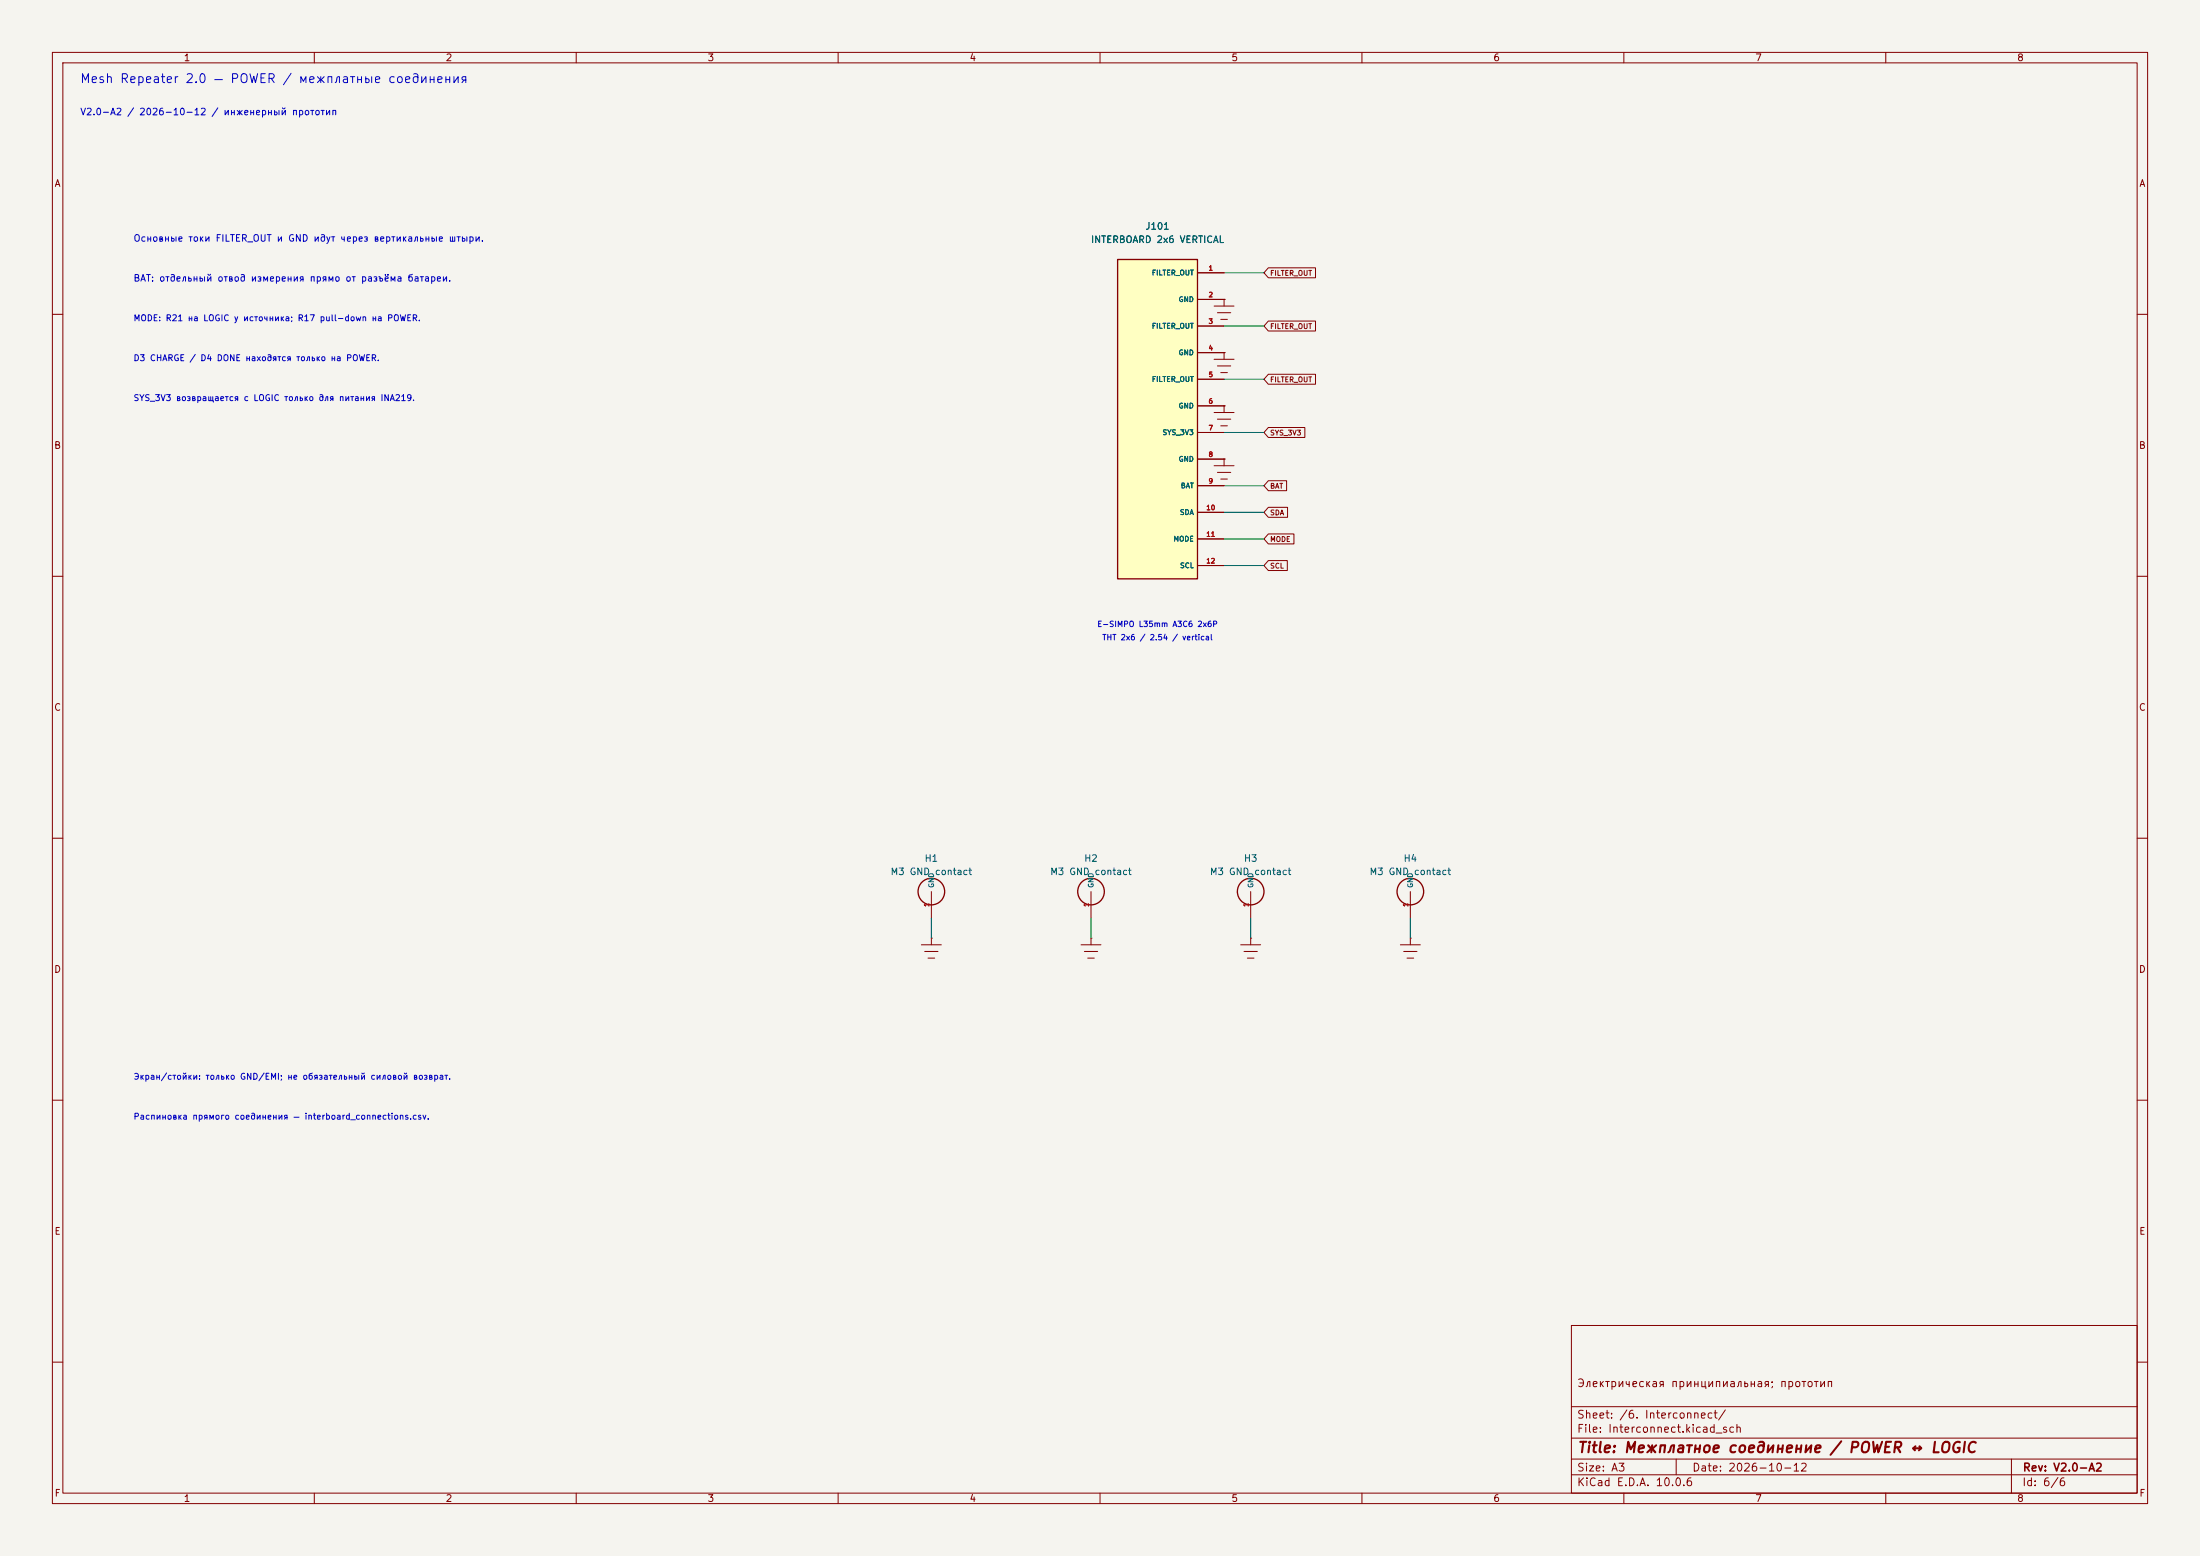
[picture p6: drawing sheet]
<svg xmlns="http://www.w3.org/2000/svg" width="420mm" height="297mm" viewBox="0 0 420 297" stroke-linecap="round" stroke-linejoin="round" font-family="sans-serif">
<path d="M0 0h420v297h-420z" fill="#f5f4ef" stroke="#f5f4ef" stroke-width=".19"/>
<g fill="none" stroke="#840000" stroke-width=".19">
<path d="M10 10h400v277h-400zM12 12h396v273h-396zM60 10v2M110 10v2M160 10v2M210 10v2M260 10v2M310 10v2M360 10v2M10 60h2M231.8 78.7h3.8M233.7 77.5h.1"/>
<path d="M233.7 77.5v1.2M408 60h2M232.4 80h2.5M233 81.3h1.3M10 110h2M408 110h2M10 160h2M408 160h2M177.8 179.1h.1M177.8 170.2v5.1M177.8 179.1v1.2M208.3 179.1h.1"/>
<path d="M208.3 170.2v5.1M208.3 179.1v1.2M238.8 179.1h.1M238.8 170.2v5.1M238.8 179.1v1.2M269.2 179.1h.1M269.2 170.2v5.1M269.2 179.1v1.2M175.9 180.3h3.8M176.5 181.6h2.6M177.2 182.9h1.2M206.4 180.3h3.8"/>
<path d="M207 181.6h2.5M207.6 182.9h1.3M236.9 180.3h3.8M237.5 181.6h2.5M238.1 182.9h1.3M267.3 180.3h3.8M268 181.6h2.5M268.6 182.9h1.3M10 210h2M408 210h2M300 253h108v32h-108zM10 260h2"/>
<path d="M300 278.5h108M300 274.5h108M300 268.5h108M320 278.5v3M384 278.5v6.5M408 260h2M60 285v2M110 285v2M160 285v2M210 285v2M260 285v2M300 281.5h108"/>
<path d="M310 285v2M360 285v2"/>
</g>
<g fill="none" stroke="#840000" stroke-width=".25">
<circle cx="177.8" cy="170.2" r="2.54"/>
<circle cx="208.3" cy="170.2" r="2.54"/>
<circle cx="238.8" cy="170.2" r="2.54"/>
<circle cx="269.2" cy="170.2" r="2.54"/>
</g>
<path d="M213.4 49.5h15.2v61h-15.2z" fill="#ffffc2"/>
<path d="M213.4 49.5h15.2v61h-15.2z" fill="none" stroke="#840000" stroke-width=".25"/>
<g fill="none" stroke="#840000" stroke-width=".19">
<path d="M228.6 52.1h5.1M228.6 57.2h5.1M231.8 58.4h3.8M232.4 59.7h2.5M233.7 57.2h.1M233.7 57.2v1.2M242.1 51.1h9v1.9h-9l-.8-.9zM228.6 62.2h5.1M228.6 67.3h5.1M228.6 72.4h5.1M228.6 77.5h5.1M231.8 68.6h3.8"/>
<path d="M232.4 69.9h2.5M233 71.1h1.3M233 61h1.3M233.7 67.3h.1M233.7 77.5h.1M233.7 67.3v1.3M242.1 61.3h9v1.9h-9l-.8-1zM242.1 71.4h9v1.9h-9l-.8-.9zM228.6 82.6h5.1M228.6 87.6h5.1M228.6 92.7h5.1M228.6 97.8h5.1"/>
<path d="M231.8 88.9h3.8M232.4 90.2h2.5M233 91.4h1.3M233.7 87.6h.1M233.7 87.6v1.3M242.1 91.8h3.5v1.9h-3.5l-.8-1zM242.1 96.8h3.7v1.9h-3.7l-.8-.9zM242.1 81.6h7v1.9h-7l-.8-.9zM228.6 102.9h5.1M228.6 108h5.1M242.1 107h3.7v1.9h-3.7l-.8-.9zM242.1 101.9h4.9v1.9h-4.9l-.8-.9z"/>
</g>
<path d="M233.7 52.1h7.6M233.7 72.4h7.6M233.7 62.2h7.6M233.7 92.7h7.6M233.7 97.8h7.6M233.7 82.6h7.6M233.7 108h7.6M233.7 102.9h7.6M177.8 175.3v3.8M208.3 175.3v3.8M238.8 175.3v3.8M269.2 175.3v3.8" fill="none" stroke="#009600" stroke-width=".19"/>
<text font-size="2" fill="#840000" x="301" y="277.8">Title: Межплатное соединение / POWER ↔ LOGIC</text>
<text font-size="1.7" fill="#0000c2" x="15.2" y="16.3">Mesh Repeater 2.0 — POWER / межплатные соединения</text>
<g font-size="1.5" fill="#840000">
<text x="300.9" y="265.1">Электрическая принципиальная; прототип</text>
<text x="300.9" y="273.8">File: Interconnect.kicad_sch</text>
<text x="300.9" y="271.1">Sheet: /6. Interconnect/</text>
<text x="300.9" y="281.2">Size: A3</text>
<text x="322.9" y="281.2">Date: 2026-10-12</text>
<text x="386" y="281.2">Rev: V2.0-A2</text>
<text x="300.9" y="284">KiCad E.D.A. 10.0.6</text>
<text x="385.9" y="284">Id: 6/6</text>
</g>
<g font-size="1.3" fill="#840000">
<text x="35" y="12">1</text>
<text x="85" y="12">2</text>
<text x="135" y="12">3</text>
<text x="185" y="12">4</text>
<text x="235" y="12">5</text>
<text x="285" y="12">6</text>
<text x="335" y="12">7</text>
<text x="385" y="12">8</text>
<text x="10.3" y="36">A</text>
<text x="408.3" y="36">A</text>
<text x="10.2" y="86">B</text>
<text x="408.2" y="86">B</text>
<text x="10.2" y="136">C</text>
<text x="408.2" y="136">C</text>
<text x="10.2" y="186">D</text>
<text x="408.2" y="186">D</text>
<text x="10.3" y="236">E</text>
<text x="408.3" y="236">E</text>
<text x="10.3" y="286">F</text>
<text x="35" y="287">1</text>
<text x="85" y="287">2</text>
<text x="135" y="287">3</text>
<text x="185" y="287">4</text>
<text x="235" y="287">5</text>
<text x="285" y="287">6</text>
<text x="335" y="287">7</text>
<text x="385" y="287">8</text>
<text x="408.3" y="286">F</text>
</g>
<g font-size="1.3" fill="#0000c2">
<text x="15.2" y="22.3">V2.0-A2 / 2026-10-12 / инженерный прототип</text>
<text x="25.4" y="46.4">Основные токи FILTER_OUT и GND идут через вертикальные штыри.</text>
<text x="25.4" y="54.1">BAT: отдельный отвод измерения прямо от разъёма батареи.</text>
</g>
<g font-size="1.3" fill="#006464">
<text x="208.2" y="46.7">INTERBOARD 2x6 VERTICAL</text>
<text x="218.6" y="44.1">J101</text>
<text x="169.9" y="167.3">M3 GND contact</text>
<text x="176.4" y="164.8">H1</text>
<text x="200.4" y="167.3">M3 GND contact</text>
<text x="206.9" y="164.8">H2</text>
<text x="230.9" y="167.3">M3 GND contact</text>
<text x="237.4" y="164.8">H3</text>
<text x="261.3" y="167.3">M3 GND contact</text>
<text x="267.8" y="164.8">H4</text>
</g>
<g font-size="1.2" fill="#0000c2">
<text x="25.4" y="61.6">MODE: R21 на LOGIC у источника; R17 pull-down на POWER.</text>
<text x="25.4" y="69.2">D3 CHARGE / D4 DONE находятся только на POWER.</text>
<text x="25.4" y="76.8">SYS_3V3 возвращается с LOGIC только для питания INA219.</text>
<text x="25.4" y="206.4">Экран/стойки: только GND/EMI; не обязательный силовой возврат.</text>
<text x="25.4" y="214">Распиновка прямого соединения — interboard_connections.csv.</text>
</g>
<g font-size="1.1" fill="#0000c2">
<text x="209.4" y="119.9">E-SIMPO L35mm A3C6 2x6P</text>
<text x="210.3" y="122.5">THT 2x6 / 2.54 / vertical</text>
</g>
<g font-size="1" fill="#006464">
<text x="219.8" y="52.8">FILTER_OUT</text>
<text x="224.9" y="57.9">GND</text>
<text x="219.8" y="62.9">FILTER_OUT</text>
<text x="224.9" y="68">GND</text>
<text x="219.8" y="73.1">FILTER_OUT</text>
<text x="221.8" y="83.3">SYS_3V3</text>
<text x="224.9" y="78.2">GND</text>
<text x="224.9" y="88.3">GND</text>
<text x="225.3" y="93.4">BAT</text>
<text x="225.1" y="98.5">SDA</text>
<text x="223.9" y="103.6">MODE</text>
<text x="225.2" y="108.7">SCL</text>
<text x="178.5" y="169.6" transform="rotate(-90 178.5 169.6)">GND</text>
<text x="209" y="169.6" transform="rotate(-90 209 169.6)">GND</text>
<text x="239.5" y="169.6" transform="rotate(-90 239.5 169.6)">GND</text>
<text x="270" y="169.6" transform="rotate(-90 270 169.6)">GND</text>
</g>
<g font-size="1" fill="#840000">
<text x="242.4" y="52.9">FILTER_OUT</text>
<text x="242.4" y="63">FILTER_OUT</text>
<text x="242.4" y="73.2">FILTER_OUT</text>
<text x="242.4" y="83.3">SYS_3V3</text>
<text x="242.4" y="93.5">BAT</text>
<text x="242.4" y="98.6">SDA</text>
<text x="242.4" y="103.7">MODE</text>
<text x="242.4" y="108.7">SCL</text>
</g>
<g font-size=".9" fill="#a90000">
<text x="230.6" y="51.9">1</text>
<text x="230.6" y="56.9">2</text>
<text x="230.6" y="62">3</text>
<text x="230.6" y="67.1">4</text>
<text x="230.6" y="72.2">5</text>
<text x="230.6" y="77.3">6</text>
<text x="230.6" y="82.3">7</text>
<text x="230.6" y="87.4">8</text>
<text x="230.6" y="92.5">9</text>
<text x="230.2" y="97.6">10</text>
<text x="230.2" y="102.7">11</text>
<text x="230.2" y="107.7">12</text>
<text x="177.6" y="173.2" transform="rotate(-90 177.6 173.2)">1</text>
<text x="208.1" y="173.2" transform="rotate(-90 208.1 173.2)">1</text>
<text x="238.6" y="173.2" transform="rotate(-90 238.6 173.2)">1</text>
<text x="269" y="173.2" transform="rotate(-90 269 173.2)">1</text>
</g>
</svg>
